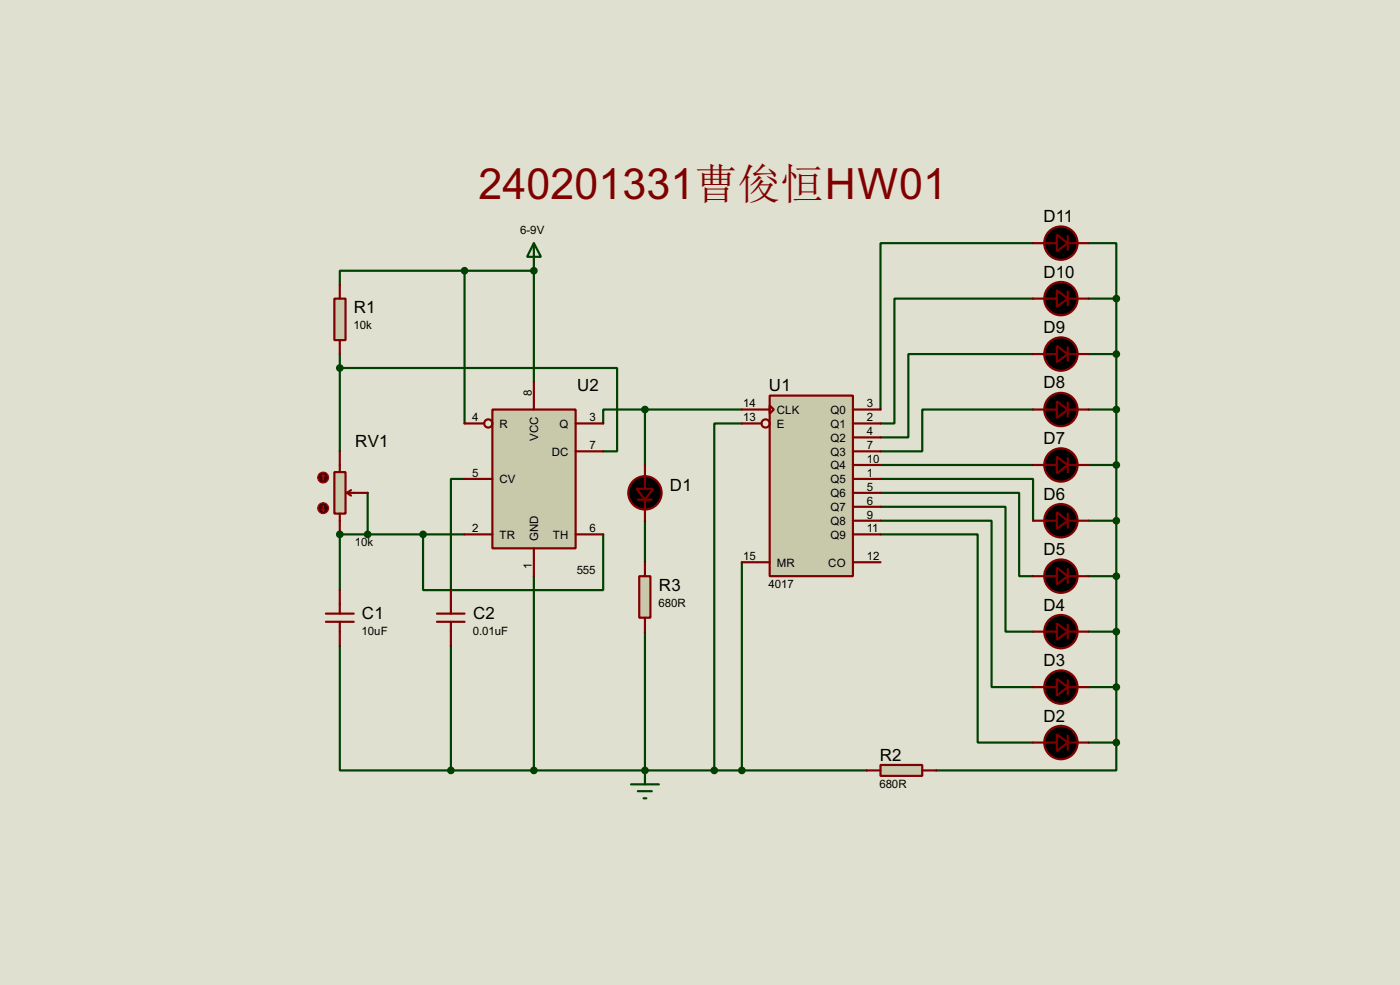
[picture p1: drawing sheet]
<svg xmlns="http://www.w3.org/2000/svg" width="256mm" height="180mm" viewBox="0 0 256 180" stroke-linecap="round" stroke-linejoin="round" font-family="sans-serif">
<path d="M0 0h256.5v180.3h-256.5z" fill="#e0e0d0"/>
<g fill="none" stroke="#004000" stroke-width=".4">
<path d="M189.3 44.5h-28v30.5M189.3 54.7h-25.4v22.8h-2.6M199.4 44.5h5.1v10.2M199.4 54.7h5.1M204.5 54.7v81.2M118.2 75h-7.7v2.5M118.2 75h17.7M118.2 75v10.1M135.9 77.5h-5v63.5M189.3 64.8h-22.9v15.3h-5.1M189.3 75h-20.3v7.6h-7.7M199.4 64.8h5.1"/>
<path d="M199.4 75h5.1M118.2 95.3v7.6M161.3 87.7h28v7.6M161.3 90.2h25.4v15.3h2.6M161.3 92.8h22.9v22.8h5.1M161.3 95.3h20.4v30.5h7.6M161.3 97.8h17.8v38.1h10.2M161.3 85.1h28M199.4 85.1h5.1M199.4 95.3h5.1M118.2 115.6v25.4h40.6M135.9 102.9v38.1"/>
<path d="M199.4 105.5h5.1M199.4 115.6h5.1M199.4 125.8h5.1M199.4 135.9h5.1M204.5 135.9v5.1h-33"/>
</g>
<circle cx="118.2" cy="141" r=".2" fill="#004000"/>
<path d="M67.4 90.2v7.6h-5.1M85.1 87.7h-2.5v20.3M97.8 105.5v35.5h20.4" fill="none" stroke="#004000" stroke-width=".4"/>
<circle cx="62.3" cy="97.8" r=".2" fill="#004000"/>
<path d="M62.3 52.1v-2.5h22.8v27.9M62.3 67.4h50.8v15.2h-2.6M62.3 64.8v17.8M62.3 97.8v10.2M67.4 97.8h17.7M77.5 97.8v10.2h33v-10.2M62.3 118.2v22.8h20.3M82.6 118.2v22.8M82.6 141h15.2" fill="none" stroke="#004000" stroke-width=".4"/>
<circle cx="97.8" cy="49.6" r=".2" fill="#004000"/>
<path d="M85.1 49.6h12.7v20.3" fill="none" stroke="#004000" stroke-width=".4"/>
<path d="M141 72.4h15.3v33.1h-15.3z" fill="#c8c8aa" stroke="#800000" stroke-width=".4"/>
<g fill="none" stroke="#800000" stroke-width=".4">
<path d="M135.9 75h5.1M135.9 77.5h3.6M141 74.2l.8 .8-.8 .7zM156.3 75h5M156.3 77.5h5M156.3 80.1h5M156.3 82.6h5M156.3 85.1h5M156.3 87.7h5M156.3 90.2h5M156.3 92.8h5M156.3 95.3h5"/>
<path d="M156.3 97.8h5M135.9 102.9h5.1M156.3 102.9h5"/>
<circle cx="140.2" cy="77.5" r=".75"/>
</g>
<path d="M90.2 75h15.3v25.4h-15.3z" fill="#c8c8aa" stroke="#800000" stroke-width=".4"/>
<g fill="none" stroke="#800000" stroke-width=".4">
<path d="M189.3 54.7h4.3M189.3 44.5h4.3M195.6 43.2v2.6M195.6 53.4v2.5M195.6 54.7h3.8M195.6 44.5h3.8M85.1 77.5h3.6M97.8 69.9v5.1M105.5 77.5h5M189.3 75h4.3M189.3 64.8h4.3M195.6 63.6v2.5"/>
<path d="M195.6 73.7v2.6M195.6 75h3.8M195.6 64.8h3.8M85.1 97.8h5.1M85.1 87.7h5.1M105.5 82.6h5M105.5 97.8h5M116.9 91.5h2.5M118.2 85.1v4.4M118.2 91.5v3.8M189.3 95.3h4.3M189.3 85.1h4.3"/>
<path d="M195.6 83.9v2.5M195.6 94v2.6M195.6 95.3h3.8M195.6 85.1h3.8M97.8 100.4v5.1M189.3 115.6h4.3M189.3 105.5h4.3M195.6 104.2v2.5M195.6 114.4v2.5M195.6 115.6h3.8M195.6 105.5h3.8M189.3 135.9h4.3"/>
<path d="M189.3 125.8h4.3M195.6 124.5v2.6M195.6 134.7v2.5M195.6 135.9h3.8M195.6 125.8h3.8"/>
<circle cx="89.4" cy="77.5" r=".75"/>
</g>
<g fill="#000" stroke="#800000" stroke-width=".4">
<path d="M193.6 53.1l2 1.6-2 1.5zM193.6 43l2 1.5-2 1.5zM193.6 73.5l2 1.5-2 1.5zM193.6 63.3l2 1.5-2 1.5zM116.6 89.5h3.1l-1.5 2zM193.6 93.8l2 1.5-2 1.5zM193.6 83.6l2 1.5-2 1.6zM193.6 114.1l2 1.5-2 1.5zM193.6 103.9l2 1.6-2 1.5zM193.6 134.4l2 1.5-2 1.6zM193.6 124.3l2 1.5-2 1.5z"/>
<circle cx="194.3" cy="44.5" r="3.1"/>
<circle cx="194.3" cy="54.7" r="3.1"/>
<circle cx="194.3" cy="64.8" r="3.1"/>
<circle cx="194.3" cy="75" r="3.1"/>
<circle cx="118.1" cy="90.2" r="3.1"/>
<circle cx="194.3" cy="95.3" r="3.1"/>
<circle cx="194.3" cy="85.1" r="3.1"/>
<circle cx="194.3" cy="105.5" r="3.1"/>
<circle cx="194.3" cy="115.6" r="3.1"/>
<circle cx="194.3" cy="125.8" r="3.1"/>
<circle cx="194.3" cy="135.9" r="3.1"/>
</g>
<g fill="#004000" stroke="#004000" stroke-width=".4">
<circle cx="204.5" cy="54.7" r=".5"/>
<circle cx="204.5" cy="64.8" r=".5"/>
<circle cx="204.5" cy="75" r=".5"/>
<circle cx="204.5" cy="85.1" r=".5"/>
<circle cx="204.5" cy="95.3" r=".5"/>
<circle cx="204.5" cy="105.5" r=".5"/>
<circle cx="204.5" cy="115.6" r=".5"/>
<circle cx="204.5" cy="125.8" r=".5"/>
</g>
<path d="M61.3 54.7h2v7.6h-2z" fill="#c8c8aa" stroke="#800000" stroke-width=".4"/>
<path d="M62.3 52.1v2.6M62.3 62.3v2.5" fill="none" stroke="#800000" stroke-width=".4"/>
<path d="M161.3 140h7.7v2h-7.7z" fill="#c8c8aa" stroke="#800000" stroke-width=".4"/>
<path d="M158.8 141h2.5M169 141h2.5" fill="none" stroke="#800000" stroke-width=".4"/>
<path d="M117.1 105.5h2.1v7.6h-2.1z" fill="#c8c8aa" stroke="#800000" stroke-width=".4"/>
<path d="M118.2 102.9v2.6M118.2 113.1v2.5" fill="none" stroke="#800000" stroke-width=".4"/>
<g fill="#004000" stroke="#004000" stroke-width=".4">
<circle cx="204.5" cy="135.9" r=".5"/>
<circle cx="135.9" cy="141" r=".5"/>
<circle cx="130.8" cy="141" r=".5"/>
<circle cx="118.1" cy="75" r=".5"/>
<circle cx="118.1" cy="141" r=".5"/>
</g>
<path d="M115.6 143.6h5.1M116.9 144.8h2.5M117.9 146.1h.5M118.2 141v2.6" fill="none" stroke="#004000" stroke-width=".4"/>
<path d="M61.3 86.4h2v7.6h-2z" fill="#c8c8aa" stroke="#800000" stroke-width=".4"/>
<path d="M62.3 82.6v3.8M62.3 94v3.8M63.6 90.2l.7 .5M63.6 90.2h3.8M64.3 89.7l-.7 .5" fill="none" stroke="#800000" stroke-width=".4"/>
<circle cx="59.2" cy="87.4" r="1" fill="#400000" stroke="#f00" stroke-width=".2"/>
<path d="M59.2 86.9l-.2 .3M59.2 86.9l.3 .3M59.2 86.9v1" fill="none" stroke="#f00" stroke-width=".2"/>
<circle cx="59.2" cy="93" r="1" fill="#400000" stroke="#f00" stroke-width=".2"/>
<path d="M59 93.3l.2 .2M59.2 92.5v1M59.5 93.3l-.3 .2" fill="none" stroke="#f00" stroke-width=".2"/>
<g fill="#004000" stroke="#004000" stroke-width=".4">
<circle cx="67.3" cy="97.8" r=".5"/>
<circle cx="97.8" cy="141" r=".5"/>
<circle cx="62.2" cy="97.8" r=".5"/>
<circle cx="82.6" cy="141" r=".5"/>
<circle cx="77.5" cy="97.8" r=".5"/>
<circle cx="62.2" cy="67.4" r=".5"/>
<circle cx="85.1" cy="49.6" r=".5"/>
<circle cx="97.8" cy="49.6" r=".5"/>
</g>
<path d="M59.7 112.3h5.1M59.7 113.8h5.1M62.3 108v4.3M62.3 113.8v4.4M80.1 112.3h5M80.1 113.8h5M82.6 108v4.3M82.6 113.8v4.4" fill="none" stroke="#800000" stroke-width=".4"/>
<path d="M97.8 44.5l1.3 2.5h-2.5zM97.8 44.5v5.1" fill="none" stroke="#004000" stroke-width=".4"/>
<text font-size="8.8" fill="#800000" x="87.7" y="36.5">240201331曹俊恒HW01</text>
<g font-size="3.5">
<text x="191.2" y="40.7">D11</text>
<text x="191.2" y="50.8">D10</text>
<text x="64.8" y="57.4">R1</text>
<text x="191.2" y="61">D9</text>
<text x="105.7" y="71.6">U2</text>
<text x="140.9" y="71.6">U1</text>
<text x="191.2" y="71.1">D8</text>
<text x="65.1" y="81.8">RV1</text>
<text x="191.2" y="81.3">D7</text>
<text x="122.7" y="89.9">D1</text>
<text x="191.2" y="91.5">D6</text>
<text x="191.2" y="101.6">D5</text>
<text x="66.3" y="113.2">C1</text>
<text x="86.7" y="113.2">C2</text>
<text x="120.7" y="108.2">R3</text>
<text x="191.2" y="111.8">D4</text>
<text x="191.2" y="121.9">D3</text>
<text x="191.2" y="132.1">D2</text>
<text x="161.2" y="139.2">R2</text>
</g>
<g font-size="2.4">
<text x="95.3" y="42.7">6-9V</text>
<text x="64.8" y="60.3">10k</text>
<text x="86.5" y="77.1">4</text>
<text x="97.4" y="72.4" transform="rotate(-90 97.4 72.4)">8</text>
<text x="108" y="77.1">3</text>
<text x="136.2" y="74.6">14</text>
<text x="136.2" y="77.1">13</text>
<text x="142.3" y="75.8">CLK</text>
<text x="152.1" y="75.8">Q0</text>
<text x="158.8" y="74.6">3</text>
<text x="158.8" y="77.1">2</text>
<text x="91.5" y="78.3">R</text>
<text x="98.6" y="80.8" transform="rotate(-90 98.6 80.8)">VCC</text>
<text x="101.1" y="83.4">DC</text>
<text x="102.5" y="78.3">Q</text>
<text x="108" y="82.2">7</text>
<text x="142.3" y="78.3">E</text>
<text x="152.1" y="78.3">Q1</text>
<text x="152.1" y="80.8">Q2</text>
<text x="152.1" y="83.4">Q3</text>
<text x="158.8" y="79.7">4</text>
<text x="158.8" y="82.2">7</text>
<text x="86.5" y="87.3">5</text>
<text x="91.5" y="88.5">CV</text>
<text x="152.1" y="85.9">Q4</text>
<text x="152.1" y="88.5">Q5</text>
<text x="158.8" y="84.7">10</text>
<text x="158.8" y="87.3">1</text>
<text x="158.8" y="89.8">5</text>
<text x="152.1" y="91">Q6</text>
<text x="152.1" y="93.6">Q7</text>
<text x="158.8" y="92.4">6</text>
<text x="158.8" y="94.9">9</text>
<text x="65" y="100">10k</text>
<text x="86.5" y="97.4">2</text>
<text x="91.5" y="98.6">TR</text>
<text x="98.6" y="99.1" transform="rotate(-90 98.6 99.1)">GND</text>
<text x="101.3" y="98.6">TH</text>
<text x="108" y="97.4">6</text>
<text x="152.1" y="96.1">Q8</text>
<text x="152.1" y="98.6">Q9</text>
<text x="158.8" y="97.4">11</text>
<text x="97.4" y="104" transform="rotate(-90 97.4 104)">1</text>
<text x="105.7" y="105.1">555</text>
<text x="136.2" y="102.5">15</text>
<text x="140.8" y="107.7">4017</text>
<text x="142.3" y="103.7">MR</text>
<text x="151.7" y="103.7">CO</text>
<text x="158.8" y="102.5">12</text>
<text x="120.7" y="111.1">680R</text>
<text x="66.3" y="116.2">10uF</text>
<text x="86.6" y="116.2">0.01uF</text>
<text x="161.1" y="144.2">680R</text>
</g>
</svg>
